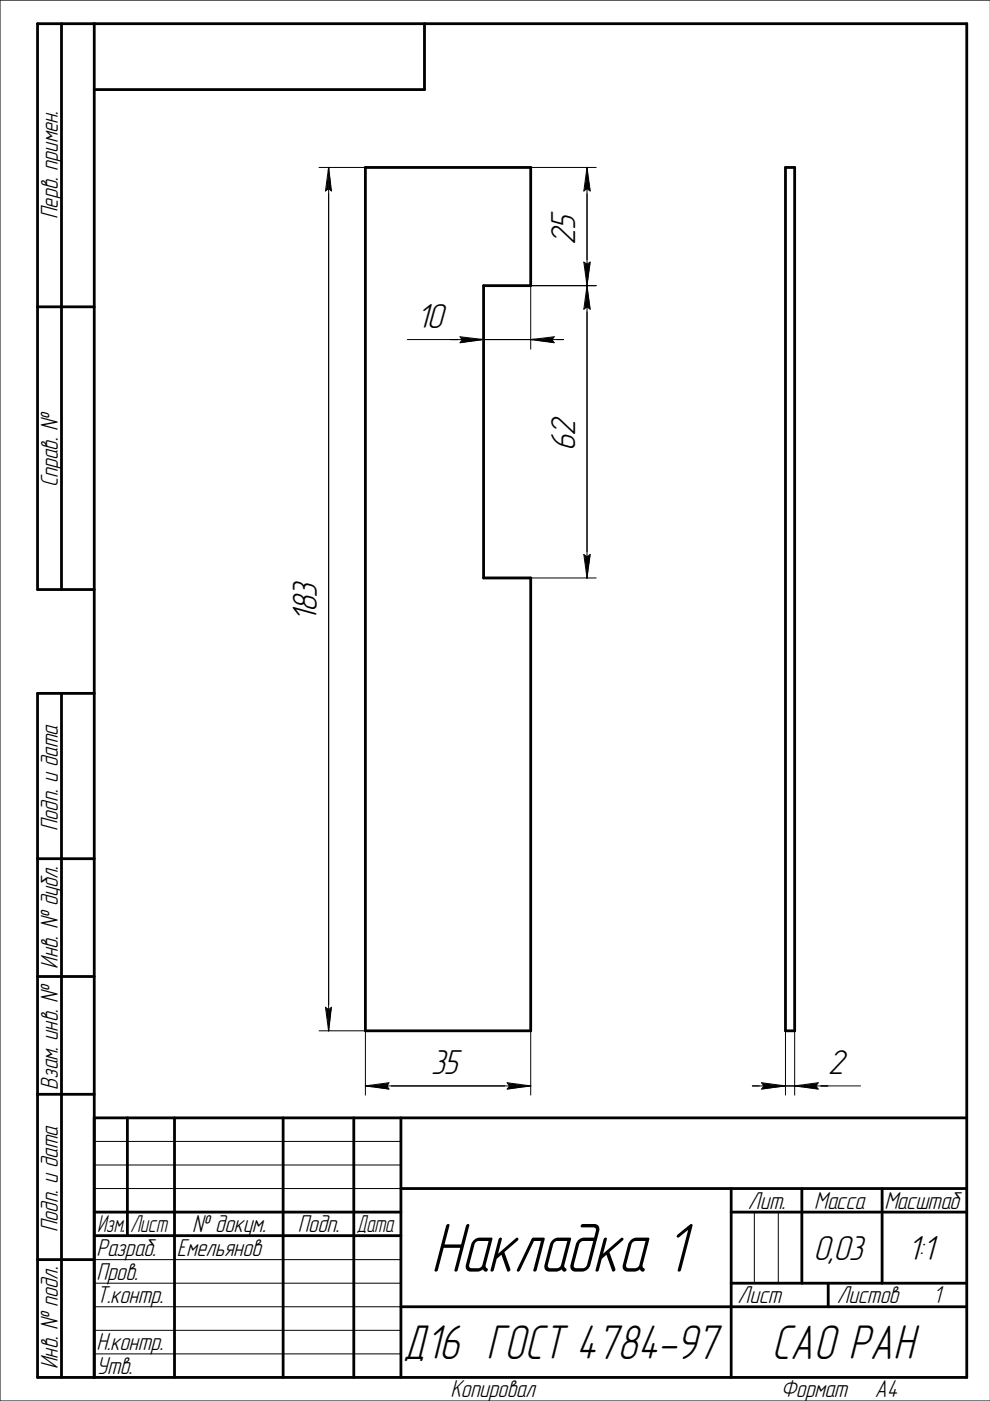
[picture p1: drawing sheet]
<svg xmlns="http://www.w3.org/2000/svg" width="210mm" height="297mm" viewBox="0 0 210 297" stroke-linecap="round" stroke-linejoin="round" font-family="sans-serif">
<path d="M67.6 35.5h9.9" fill="none" stroke="#000" stroke-width=".21"/>
<path d="M68.5 35.6h2.4v5.4h-2.4z" fill="#fff"/>
<path d="M69.7 35.5l.6 5-.6-.5-.7 .5z" fill="none" stroke="#000" stroke-width=".21"/>
<path d="M69.1 36.2h.6v4.3h-.6zM69.7 35.6h.6v4.9h-.6z" fill="#000"/>
<path d="M68.4 213h2.5v5.6h-2.5z" fill="#fff"/>
<path d="M69.7 35.5v183.1M67.6 218.6h9.9v13.6M69 213.6l.7 .5 .6-.5-.6 5z" fill="none" stroke="#000" stroke-width=".21"/>
<path d="M69.1 213.6h.6v4.4h-.6zM69.7 213.6h.6v5h-.6z" fill="#000"/>
<path d="M77.5 229.1h5.5v2.3h-5.5z" fill="#fff"/>
<path d="M77.5 230.2l5-.6-.5 .6 .5 .7z" fill="none" stroke="#000" stroke-width=".21"/>
<path d="M77.5 230.2h5v.7h-5zM78.1 229.6h4.4v.6h-4.4z" fill="#000"/>
<path d="M107 229.1h5.5v2.3h-5.5z" fill="#fff"/>
<path d="M112.5 60.6h13.9M112.5 218.6v13.6M77.5 230.2h35M107.5 229.6l5 .6-5 .7 .5-.7z" fill="none" stroke="#000" stroke-width=".21"/>
<path d="M107.6 230.2h4.9v.7h-4.9zM107.6 229.6h4.3v.6h-4.3z" fill="#000"/>
<path d="M123.2 55.1h2.4v5.5h-2.4z" fill="#fff"/>
<path d="M123.8 55.6l.7 .4 .6-.4-.6 5z" fill="none" stroke="#000" stroke-width=".21"/>
<path d="M123.9 55.7h.6v4.3h-.6zM124.5 55.7h.6v4.9h-.6z" fill="#000"/>
<path d="M123.3 35.6h2.3v5.4h-2.3z" fill="#fff"/>
<path d="M112.5 35.5h13.9M124.5 35.5l.6 5-.6-.5-.7 .5zM124.5 35.5v25.1M102.5 122.5h23.9" fill="none" stroke="#000" stroke-width=".21"/>
<path d="M123.9 36.2h.6v4.3h-.6zM124.5 35.6h.6v4.9h-.6z" fill="#000"/>
<path d="M123.2 117h2.4v5.5h-2.4z" fill="#fff"/>
<path d="M123.8 117.5l.7 .6 .6-.6-.6 5z" fill="none" stroke="#000" stroke-width=".21"/>
<path d="M123.9 117.6h.6v4.3h-.6zM124.5 117.6h.6v4.9h-.6z" fill="#000"/>
<path d="M123.3 60.6h2.3v5.5h-2.3z" fill="#fff"/>
<path d="M124.5 60.6l.6 5-.6-.5-.7 .5zM124.5 60.6v61.9M126.4 60.6h-23.9v13.4" fill="none" stroke="#000" stroke-width=".21"/>
<path d="M123.9 61.2h.6v4.4h-.6zM124.5 60.6h.6v5h-.6z" fill="#000"/>
<path d="M97 70.9h5.5v2.4h-5.5z" fill="#fff"/>
<path d="M95.5 72h7M97.5 71.4l5 .6-5 .7 .5-.7z" fill="none" stroke="#000" stroke-width=".21"/>
<path d="M97.6 71.5h4.3v.5h-4.3zM97.6 72h4.9v.7h-4.9z" fill="#000"/>
<path d="M112.5 70.9h5.5v2.4h-5.5z" fill="#fff"/>
<path d="M86.4 72h33.1M112.5 72l5-.6-.5 .6 .5 .7zM112.5 60.6v13.4" fill="none" stroke="#000" stroke-width=".21"/>
<path d="M112.5 72h5v.7h-5zM113.3 71.5h4.2v.5h-4.2z" fill="#000"/>
<path d="M77.5 35.5h35v25.1h-10v61.9h10v96.1h-35z" fill="none" stroke="#000" stroke-width=".59"/>
<path d="M68.5 35.6h2.4v5.4h-2.4z" fill="#fff"/>
<path d="M69.7 35.5l.6 5-.6-.5-.7 .5z" fill="none" stroke="#000" stroke-width=".21"/>
<path d="M69.1 36.2h.6v4.3h-.6zM69.7 35.6h.6v4.9h-.6z" fill="#000"/>
<path d="M68.4 213h2.5v5.6h-2.5z" fill="#fff"/>
<path d="M69.7 35.5v183.1M69 213.6l.7 .5 .6-.5-.6 5z" fill="none" stroke="#000" stroke-width=".21"/>
<path d="M69.1 213.6h.6v4.4h-.6zM69.7 213.6h.6v5h-.6z" fill="#000"/>
<g fill="#fff">
<path d="M61.6 122.1h7.1v9.8h-7.1z"/>
<path d="M77.5 229.1h5.5v2.3h-5.5z"/>
</g>
<path d="M77.5 230.2l5-.6-.5 .6 .5 .7z" fill="none" stroke="#000" stroke-width=".21"/>
<path d="M77.5 230.2h5v.7h-5zM78.1 229.6h4.4v.6h-4.4z" fill="#000"/>
<path d="M107 229.1h5.5v2.3h-5.5z" fill="#fff"/>
<path d="M77.5 230.2h35M107.5 229.6l5 .6-5 .7 .5-.7z" fill="none" stroke="#000" stroke-width=".21"/>
<path d="M107.6 230.2h4.9v.7h-4.9zM107.6 229.6h4.3v.6h-4.3z" fill="#000"/>
<g fill="#fff">
<path d="M91.3 222.1h7.4v7.1h-7.4z"/>
<path d="M123.2 55.1h2.4v5.5h-2.4z"/>
</g>
<path d="M123.8 55.6l.7 .4 .6-.4-.6 5z" fill="none" stroke="#000" stroke-width=".21"/>
<path d="M123.9 55.7h.6v4.3h-.6zM124.5 55.7h.6v4.9h-.6z" fill="#000"/>
<path d="M123.3 35.6h2.3v5.4h-2.3z" fill="#fff"/>
<path d="M124.5 35.5l.6 5-.6-.5-.7 .5zM124.5 35.5v25.1" fill="none" stroke="#000" stroke-width=".21"/>
<path d="M123.9 36.2h.6v4.3h-.6zM124.5 35.6h.6v4.9h-.6z" fill="#000"/>
<g fill="#fff">
<path d="M116.3 44.1h7.1v7.8h-7.1z"/>
<path d="M123.2 117h2.4v5.5h-2.4z"/>
</g>
<path d="M123.8 117.5l.7 .6 .6-.6-.6 5z" fill="none" stroke="#000" stroke-width=".21"/>
<path d="M123.9 117.6h.6v4.3h-.6zM124.5 117.6h.6v4.9h-.6z" fill="#000"/>
<path d="M123.3 60.6h2.3v5.5h-2.3z" fill="#fff"/>
<path d="M124.5 60.6l.6 5-.6-.5-.7 .5zM124.5 60.6v61.9" fill="none" stroke="#000" stroke-width=".21"/>
<path d="M123.9 61.2h.6v4.4h-.6zM124.5 60.6h.6v5h-.6z" fill="#000"/>
<g fill="#fff">
<path d="M116.3 87.4h7.1v8.2h-7.1z"/>
<path d="M97 70.9h5.5v2.4h-5.5z"/>
</g>
<path d="M95.5 72h7M97.5 71.4l5 .6-5 .7 .5-.7z" fill="none" stroke="#000" stroke-width=".21"/>
<path d="M97.6 71.5h4.3v.5h-4.3zM97.6 72h4.9v.7h-4.9z" fill="#000"/>
<path d="M112.5 70.9h5.5v2.4h-5.5z" fill="#fff"/>
<path d="M102.5 72h17M112.5 72l5-.6-.5 .6 .5 .7z" fill="none" stroke="#000" stroke-width=".21"/>
<path d="M112.5 72h5v.7h-5zM113.3 71.5h4.2v.5h-4.2z" fill="#000"/>
<path d="M88.4 63.9h7.1v7.2h-7.1z" fill="#fff"/>
<path d="M166.5 218.6v13.6" fill="none" stroke="#000" stroke-width=".21"/>
<path d="M161 229.1h5.5v2.3h-5.5z" fill="#fff"/>
<path d="M159.5 230.2h7M161.5 229.6l5 .6-5 .7 .5-.7z" fill="none" stroke="#000" stroke-width=".21"/>
<path d="M161.5 229.6h4.4v.6h-4.4zM161.5 230.2h5v.7h-5z" fill="#000"/>
<path d="M168.5 229.1h5.5v2.3h-5.5z" fill="#fff"/>
<path d="M168.5 218.6v13.6M166.5 230.2h16M168.5 230.2l5-.6-.5 .6 .5 .7z" fill="none" stroke="#000" stroke-width=".21"/>
<path d="M168.5 230.2h5v.7h-5zM169.2 229.6h4.3v.6h-4.3z" fill="#000"/>
<path d="M166.5 35.5h2v183.1h-2z" fill="none" stroke="#000" stroke-width=".59"/>
<path d="M161 229.1h5.5v2.3h-5.5z" fill="#fff"/>
<path d="M159.5 230.2h7M161.5 229.6l5 .6-5 .7 .5-.7z" fill="none" stroke="#000" stroke-width=".21"/>
<path d="M161.5 229.6h4.4v.6h-4.4zM161.5 230.2h5v.7h-5z" fill="#000"/>
<path d="M168.5 229.1h5.5v2.3h-5.5z" fill="#fff"/>
<path d="M166.5 230.2h9M168.5 230.2l5-.6-.5 .6 .5 .7z" fill="none" stroke="#000" stroke-width=".21"/>
<path d="M168.5 230.2h5v.7h-5zM169.2 229.6h4.3v.6h-4.3z" fill="#000"/>
<path d="M175.5 222.1h5v7.1h-5z" fill="#fff"/>
<path d="M210 0h-210v297h210M20 247h65M20 252h65M20 242h65M159.9 257v15.1M165 257v15.1M20 267.1h65M20 272.1h65M20 277.1h65M20 282.1h65M20 287h65" fill="none" stroke="#000" stroke-width=".21"/>
<g fill="none" stroke="#000" stroke-width=".59">
<path d="M13 5v120M20 5v287M90 5v14h-70M8 65.1h12M20 125h-12v-120h197v287h-197v-145h12M13 147v145M8 182.1h12M8 207h12M8 232h12M20 237h185M27 237v25M37 237v55"/>
<path d="M60 237v55M75 237v55M85 237v55M20 257h65M85 252h120M155 252v40M155 257h50M170 252v20.1M187 252v20.1M8 267.1h12M20 262h65M85 277.1h120"/>
<path d="M155 272.1h50M175.6 272.1v5"/>
</g>
<text font-size="15.3" x="91.4" y="269.6">Накладка 1</text>
<text font-size="10.7" x="163.7" y="288.1">САО РАН</text>
<text font-size="10.6" x="85.5" y="288.1">Д16 ГОСТ 4784-97</text>
<g font-size="7.6">
<text x="121.9" y="51.9" transform="rotate(-90 121.9 51.9)">25</text>
<text x="88.4" y="69.5">1</text>
<text x="90.5" y="69.5">0</text>
<text x="121.9" y="95.6" transform="rotate(-90 121.9 95.6)">62</text>
<text x="67.1" y="131.9" transform="rotate(-90 67.1 131.9)">1</text>
<text x="67.1" y="129.8" transform="rotate(-90 67.1 129.8)">83</text>
<text x="91.4" y="227.7">35</text>
<text x="175.5" y="227.7">2</text>
<text x="172.5" y="267.1">0,03</text>
<text x="192.4" y="267.1">1:1</text>
</g>
<g font-size="5.3">
<text x="12.3" y="46.4" transform="rotate(-90 12.3 46.4)">Перв. примен.</text>
<text x="12.3" y="103.3" transform="rotate(-90 12.3 103.3)">Справ. №</text>
<text x="12.3" y="176.2" transform="rotate(-90 12.3 176.2)">Подп. и дата</text>
<text x="12.3" y="205.3" transform="rotate(-90 12.3 205.3)">Инв. № дубл.</text>
<text x="12.3" y="231.1" transform="rotate(-90 12.3 231.1)">Взам. инв. №</text>
<text x="158.6" y="256.3">Лит.</text>
<text x="172.6" y="256.3">Масса</text>
<text x="187.5" y="256.3">Масштаб</text>
<text x="12.3" y="261.2" transform="rotate(-90 12.3 261.2)">Подп. и дата</text>
<text x="20.6" y="261.3">Изм.</text>
<text x="27.6" y="261.3">Лист</text>
<text x="40.7" y="261.3">№ докум.</text>
<text x="63.2" y="261.3">Подп.</text>
<text x="75.6" y="261.3">Дата</text>
<text x="20.5" y="266.3">Разраб.</text>
<text x="37.5" y="266.3">Емельянов</text>
<text x="20.5" y="271.3">Пров.</text>
<text x="20.5" y="276.3">Т.контр.</text>
<text x="156.4" y="276.3">Лист</text>
<text x="177.5" y="276.3">Листов</text>
<text x="197.9" y="276.3">1</text>
<text x="20.5" y="286.3">Н.контр.</text>
<text x="12.3" y="290.4" transform="rotate(-90 12.3 290.4)">Инв. № подл.</text>
<text x="20.5" y="291.3">Утв.</text>
<text x="95.5" y="296.3">Копировал</text>
<text x="165.5" y="296.3">Формат</text>
<text x="185.5" y="296.3">A4</text>
</g>
</svg>
